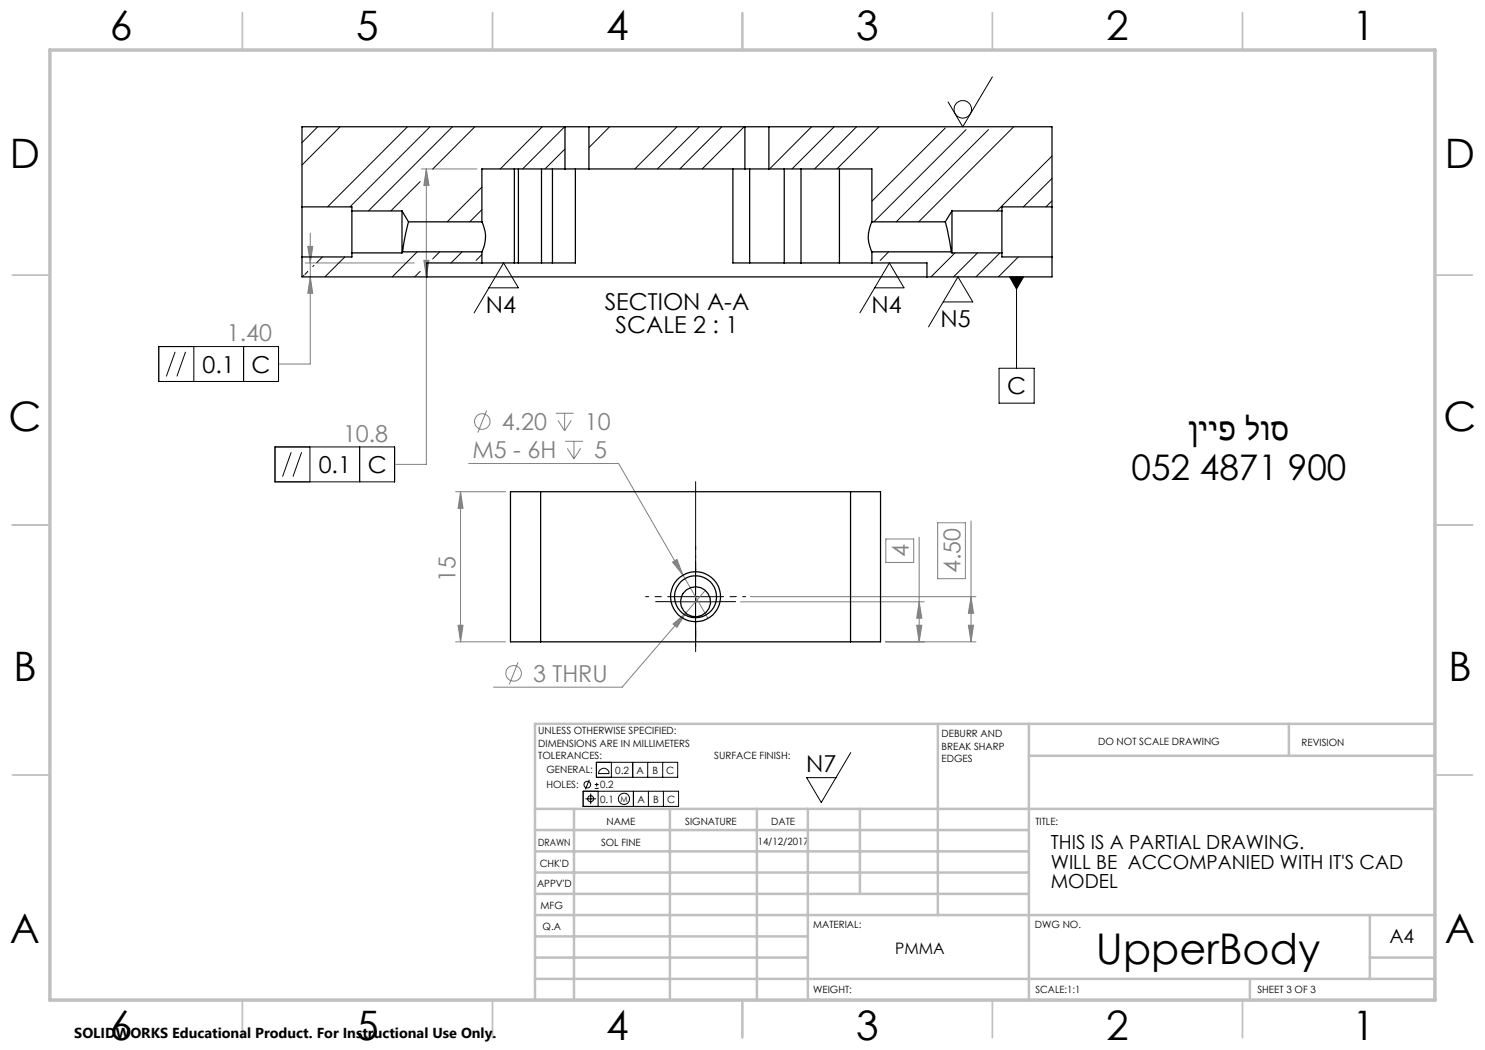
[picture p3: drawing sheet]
<svg xmlns="http://www.w3.org/2000/svg" width="297mm" height="210mm" viewBox="0 0 297 210" stroke-linecap="round" stroke-linejoin="round" font-family="sans-serif">
<g fill="none" stroke="#000" stroke-width=".2">
<path d="M198.5 15.4l-6 10-2.9-5M97.8 57.6h5.9l-3-5-5.9 10M174.9 57.6h5.9l-2.9-5-5.9 10M201.9 55.4h2.8l-1.4 2.4zM203.3 55.4v18.3M31.7 69.3h24v7h-24zM35 70.4l-1.7 4.9M37.1 70.4l-1.7 4.9M38.8 69.3v7M48.7 69.3v7M188.7 60.4h5.9l-3-5-5.9 10M199.8 73.7h7v6.9h-7z"/>
<path d="M55 89.4h23.9v7h-23.9zM58.2 90.4l-1.7 4.9M60.3 90.4l-1.7 4.9M62 89.4v7M71.9 89.4v7M134.1 119.3h10M139.1 114.4v10.9M134.1 120.4h10M116.6 158.2h19.1v3.1h-19.1zM117.1 159.8h2.1M117.9 156l-.8 1.9M118.1 158.7v2.1"/>
<path d="M119 157.7h.7M119 156.9h.7M119.3 152.5h16.2v3h-16.2zM119.3 156.6v.7M119.6 158.2v3.1M120.1 153.9a1.05 1.05 0 0 1 1.1-.1 1.05 1.05 0 0 1 .6 .9h-2.1l.1-.4zM122.3 152.5v3M126.5 152.5v3M126.7 158.2v3.1M129.5 152.5v3M129.7 158.2v3.1M132.5 152.5v3"/>
<path d="M132.7 158.2v3.1M170.1 150.5l-5.8 10-3-5h5.9"/>
<circle cx="192.6" cy="21.9" r="1.76"/>
<circle cx="117.5" cy="156.9" r=".68"/>
<circle cx="118.1" cy="159.7" r=".61"/>
<circle cx="124.8" cy="159.8" r="1.13"/>
</g>
<g fill="none" stroke="#808080" stroke-width=".2">
<path d="M84.3 33.8h11.1M85.3 33.8v59.1h-6.2M85.3 33.8l.5 3.3h-1zM61.1 52.6h21.8M61.6 49.3h.9l-.4 3.3zM62.1 55.4l.4 3.3h-.9zM62.1 46.6v26.2h-6.3M84.8 52.1h1l-.5 3.3zM91.1 98.3h10M92.1 98.3l.5 3.4h-1zM92.1 98.3v30.1M93.7 92.7h30l12.9 22.3"/>
<path d="M97.3 82.1l-1.7 4.4M111.2 82.6h3.5M111.6 84.1l1.3 2.1M112.9 82.6v3.6M113 88.3h3.6M113.5 89.7l1.3 2.1M114.3 84.1l-1.4 2.1M114.8 88.3v3.5M116.1 89.7l-1.3 2.1M134.5 112.4l.9-.5 1.2 3.1zM136.6 115l5 8.7M141.1 118.1l-16.7 19.3h-25.7"/>
<path d="M150.1 119.3h45.1M177.2 107.8h5.5v4.7h-5.5zM183.8 107.4v21M187.5 104.6h5.6v11.1h-5.6zM194.2 119.3l.5 3.4h-1zM194.2 104.2v24.2M91.1 128.4h10M91.6 125.1h1l-.5 3.3zM103.6 132.5l-1.8 4.4M134.6 124.8l2.6-2.2-1.8 2.9zM148.1 120.4h36.8M177.1 128.4h18.1"/>
<path d="M183.3 125.1h1.1l-.6 3.3zM183.8 120.4l.6 3.2h-1.1zM193.7 125.1h1l-.5 3.3z"/>
<circle cx="96.5" cy="84.3" r="1.55"/>
<circle cx="102.7" cy="134.7" r="1.55"/>
</g>
<path d="M139.1 96.3v34" fill="none" stroke="#000" stroke-width=".2" stroke-dasharray="15.2 1.3 1.3 1.3" stroke-dashoffset=".1"/>
<path d="M134.1 119.3h-5M139.1 114.3v-5M144.1 119.3h5M139.1 124.3v5" fill="none" stroke="#000" stroke-width=".2" stroke-dasharray="15.2 1.3 1.3 1.3" stroke-dashoffset="14.6"/>
<path d="M139.1 115.3v-3M134.1 120.3h-3M139.1 125.3v3M144.1 120.3h3" fill="none" stroke="#000" stroke-width=".2" stroke-dasharray="15.2 1.3 1.3 1.3"/>
<g fill="none" stroke="#c0c0c0" stroke-width=".35">
<path d="M48.5 2.5v7.5M98.5 2.5v7.5M148.5 2.5v7.5M198.5 2.5v7.5M248.5 2.5v7.5M2.5 55h7.5M287 55h7.5M2.5 105h7.5M287 105h7.5M2.5 155h7.5M287 155h7.5M48.5 200v7.5"/>
<path d="M98.5 200v7.5M148.5 200v7.5M198.5 200v7.5M248.5 200v7.5"/>
</g>
<g fill="none" stroke="#c0c0c0" stroke-width=".5">
<path d="M187.6 144.8v38.2M205.8 144.8v55.2M205.8 151.2h81.2M257.8 144.8v6.4M287 144.8h-180v55.2M107 161.8h180M107 178.8h98.8M107 174.5h98.8M107 170.3h98.8M107 166h98.8M114.8 161.8v38.2M134 161.8v38.2"/>
<path d="M151.4 161.8v38.2M161.6 161.8v38.2M172 161.8v17M107 195.8h180M107 191.5h54.6M107 187.3h54.6M107 183h180M250 195.8v4.2M274 191.5h13M274 183v12.8"/>
</g>
<path d="M10 10h277v190h-277z" fill="none" stroke="#c0c0c0" stroke-width=".7"/>
<path d="M-.1 56.8v.8zM-.1 56.1v.7zM-.1 45.8v.8zM-.1 45.1v.7zM-.1 56.8v.8zM-.1 56.1v.7zM-.1 45.8v.8zM-.1 45.1v.7zM201.9 55.4l1.4 2.4 1.4-2.4z" fill="#000"/>
<g fill="#808080">
<path d="M61.6 49.3h.9l-.4 3.3zM62.1 55.4l.4 3.3h-.9zM85.3 33.8l.5 3.3h-1zM84.8 52.1h1l-.5 3.3zM134.5 112.4l2.1 2.6-1.2-3.1zM134.6 124.8l.8 .7 1.8-2.9z"/>
<path d="M183.8 120.4l.6 3.2h-1.1zM183.3 125.1h1.1l-.6 3.3zM194.2 119.3l.5 3.4h-1zM193.7 125.1h1l-.5 3.3zM92.1 98.3l.5 3.4h-1zM91.6 125.1h1l-.5 3.3z"/>
</g>
<g fill="none" stroke="#000" stroke-width=".2">
<path d="M63.5 25.4l-3.1 3.1M68 25.4l-7.6 7.6M81.5 25.4l-16 16M84 36.3l-5.8 5.9M86 25.4l-16 16M90.5 25.4l-16.8 16.8M95 25.4l-8.5 8.4M96.4 37.4l-7 7M108.4 25.4l-8.4 8.4M112.9 25.4l-8.4 8.4M113 29.8l-4 4M121.9 25.4l-4.1 4.1"/>
<path d="M135.4 25.4l-8.4 8.4M139.9 25.4l-8.4 8.4M144.4 25.4l-8.4 8.4M148.8 25.4l-8.4 8.4M162.3 25.4l-8.4 8.4M166.8 25.4l-8.4 8.4M171.3 25.4l-8.4 8.4M175.8 25.4l-8.4 8.4M189.1 25.6l-14.7 14.6M193.2 25.9l-18.4 18.5M197.7 25.9l-18.5 18.5M202.7 25.4l-19 19"/>
<path d="M210.4 31.2l-11 11M210.4 35.7l-5.7 5.7M60.8 55.1l-.3 .3M61.6 54.3l-.6 .6M62.8 53.1l-.3 .2M64.5 51.4l-1.2 1.2M69 51.4l-4 4M83.4 50.4l-4.9 5M84 54.3l-1.1 1.1M87.9 50.4l-1.4 1.4M92.4 50.4l-2.2 2.2M96.4 41.9l-2.5 2.5"/>
<path d="M96.4 50.9l-1.2 1.2M177.7 50.4l-1.7 1.7M191 50.6l-4.8 4.8M195.5 50.6l-4.8 4.8M200 50.6l-4.8 4.8M203.7 51.4l-4 4M210.4 40.2l-1.2 1.2"/>
</g>
<g fill="none" stroke="#000" stroke-width=".25">
<path d="M102.9 33.8v18.8M103.7 33.8v18.8M108.3 33.8v18.8M110.5 33.8v18.8M113 25.4h4.8M113 33.8h4.8M113 33.8h-16.6v10.6M113 25.4h-52.6v16M113 25.4v8.4M115.1 33.8v18.8h-4.6M117.8 33.8h31.2M117.8 25.4h31.2"/>
<path d="M117.8 25.4v8.4M146.6 33.8v18.8h3.3M149 25.4h4.8M149 33.8h4.8M149 25.4v8.4M149.9 33.8v18.8M153.8 33.8h20.6v10.6M153.8 25.4h56.6v16M153.8 25.4v8.4M156.8 33.8v18.8M160.2 33.8v18.8M167.9 33.8v18.8"/>
<path d="M60.4 41.4v10M60.4 51.4v4h150v-4M60.4 41.4h10v.8M70.4 42.2v8.4M70.4 50.6h10M70.4 50.6v.8h-10M70.4 42.2h10M80.4 42.2v8.4M80.4 42.2l1.3 2.2M80.5 50.4h15.9M80.5 50.4l-.1 .2M81.7 44.4l-.7 3.1-.5 2.9"/>
<path d="M81.7 44.4h14.7M96.4 44.4a6.4 6.4 0 0 1 0 6M96.4 52.6h6.5M96.4 50.4v2.2M96.4 52.6h-11v2.8M102.9 52.6h.8M103.7 52.6h4.6M108.3 52.6h2.2M149.9 52.6h6.9M156.8 52.6h3.4M160.2 52.6h7.7M167.9 52.6h6.5"/>
<path d="M174.4 44.4a6.4 6.4 0 0 0 0 6M174.4 50.4v2.2M174.4 44.4h14.7M174.4 50.4h15.9M174.4 52.6h11v2.8M189.1 44.4l.3 1.4 .9 4.6M190.3 50.4l.1 .2M190.4 42.2v8.4M190.4 42.2l-1.3 2.2M190.4 50.6h10M190.4 42.2h10M200.4 42.2v8.4"/>
<path d="M200.4 50.6v.8h10M210.4 41.4v10M210.4 41.4h-10v.8M108.1 98.3h-6v30.1h6M108.1 98.3v30.1M108.1 98.3h62M170.1 98.3h6v30.1h-6M170.1 98.3v30.1M108.1 128.4h62"/>
<circle cx="139.1" cy="119.3" r="5"/>
<circle cx="139.1" cy="119.3" r="4.2"/>
<circle cx="139.1" cy="120.4" r="3"/>
</g>
<text font-size="8.5" x="219.2" y="192.7">UpperBody</text>
<g font-size="8.1">
<text x="22" y="8">6</text>
<text x="71.2" y="8">5</text>
<text x="121.2" y="8">4</text>
<text x="171.3" y="8">3</text>
<text x="221.3" y="8">2</text>
<text x="270.5" y="8">1</text>
<text x="2" y="33.6">D</text>
<text x="289" y="33.6">D</text>
<text x="1.7" y="86.1">C</text>
<text x="288.7" y="86.1">C</text>
<text x="2.7" y="136.1">B</text>
<text x="289.7" y="136.1">B</text>
<text x="2" y="188.6">A</text>
<text x="289" y="188.6">A</text>
<text x="22" y="208">6</text>
<text x="71.2" y="208">5</text>
<text x="121.2" y="208">4</text>
<text x="171.3" y="208">3</text>
<text x="221.3" y="208">2</text>
<text x="270.5" y="208">1</text>
</g>
<g font-size="7.1">
<text x="237.7" y="88">ןייפ לוס</text>
<text x="226.3" y="96">052 4871 900</text>
</g>
<g font-size="4.7">
<text x="97.2" y="62.6">N4</text>
<text x="120.9" y="62">SECTION A-A</text>
<text x="174.3" y="62.6">N4</text>
<text x="188.1" y="65.4">N5</text>
<text x="123.1" y="66.5">SCALE 2 : 1</text>
<text x="40.5" y="74.6">0.1</text>
<text x="50.3" y="74.6">C</text>
<text x="201.4" y="78.9">C</text>
<text x="63.7" y="94.6">0.1</text>
<text x="73.6" y="94.6">C</text>
<text x="161.2" y="154.5">N7</text>
</g>
<g font-size="4.7" fill="#808080">
<text x="45.4" y="68.3">1.40</text>
<text x="68.6" y="88.3">10.8</text>
<text x="100.3" y="86">4.20</text>
<text x="117" y="86">10</text>
<text x="94.5" y="91.6">M5 - 6H</text>
<text x="118.8" y="91.6">5</text>
<text x="181.7" y="111.4" transform="rotate(-90 181.7 111.4)">4</text>
<text x="91.1" y="116.3" transform="rotate(-90 91.1 116.3)">15</text>
<text x="192.1" y="114.7" transform="rotate(-90 192.1 114.7)">4.50</text>
<text x="106.6" y="136.4">3 THRU</text>
</g>
<g font-size="3.9">
<text x="210.2" y="169.8">THIS IS A PARTIAL DRAWING.</text>
<text x="210.2" y="173.7">WILL BE ACCOMPANIED WITH IT'S CAD</text>
<text x="210.2" y="177.6">MODEL</text>
<text x="277.9" y="188.5">A4</text>
</g>
<text font-size="3.2" x="179" y="190.9">PMMA</text>
<text font-size="2.9" x="14.9" y="207.6">SOLIDWORKS Educational Product. For Instructional Use Only.</text>
<g font-size="2">
<text x="107.6" y="146.9">UNLESS OTHERWISE SPECIFIED:</text>
<text x="107.6" y="149.4">DIMENSIONS ARE IN MILLIMETERS</text>
<text x="188.3" y="147.5">DEBURR AND</text>
<text x="188.3" y="150">BREAK SHARP</text>
<text x="219.6" y="149">DO NOT SCALE DRAWING</text>
<text x="260.3" y="149.2">REVISION</text>
<text x="107.6" y="151.9">TOLERANCES:</text>
<text x="109.3" y="154.7">GENERAL:</text>
<text x="123" y="154.7">0.2</text>
<text x="127.3" y="154.7">A</text>
<text x="130.5" y="154.7">B</text>
<text x="133.3" y="154.7">C</text>
<text x="142.8" y="151.9">SURFACE FINISH:</text>
<text x="188.3" y="152.5">EDGES</text>
<text x="109.3" y="157.7">HOLES:</text>
<text x="120" y="157.7">0.2</text>
<text x="120" y="160.5">0.1</text>
<text x="127.5" y="160.5">A</text>
<text x="130.6" y="160.5">B</text>
<text x="133.4" y="160.5">C</text>
<text x="121.3" y="165">NAME</text>
<text x="137" y="164.9">SIGNATURE</text>
<text x="154.2" y="164.9">DATE</text>
<text x="207.1" y="164.9">TITLE:</text>
<text x="107.6" y="169.1">DRAWN</text>
<text x="107.9" y="173.3">CHK'D</text>
<text x="120.2" y="169.1">SOL FINE</text>
<text x="151.5" y="168.9">14/12/2017</text>
<text x="107.4" y="177.4">APPV'D</text>
<text x="108.1" y="181.8">MFG</text>
<text x="108.5" y="186">Q.A</text>
<text x="162.7" y="185.5">MATERIAL:</text>
<text x="207" y="185.5">DWG NO.</text>
<text x="162.6" y="198.5">WEIGHT:</text>
<text x="207.1" y="198.6">SCALE:1:1</text>
<text x="251.5" y="198.6">SHEET 3 OF 3</text>
</g>
<text font-size="1.6" x="124.1" y="160.3">M</text>
</svg>
